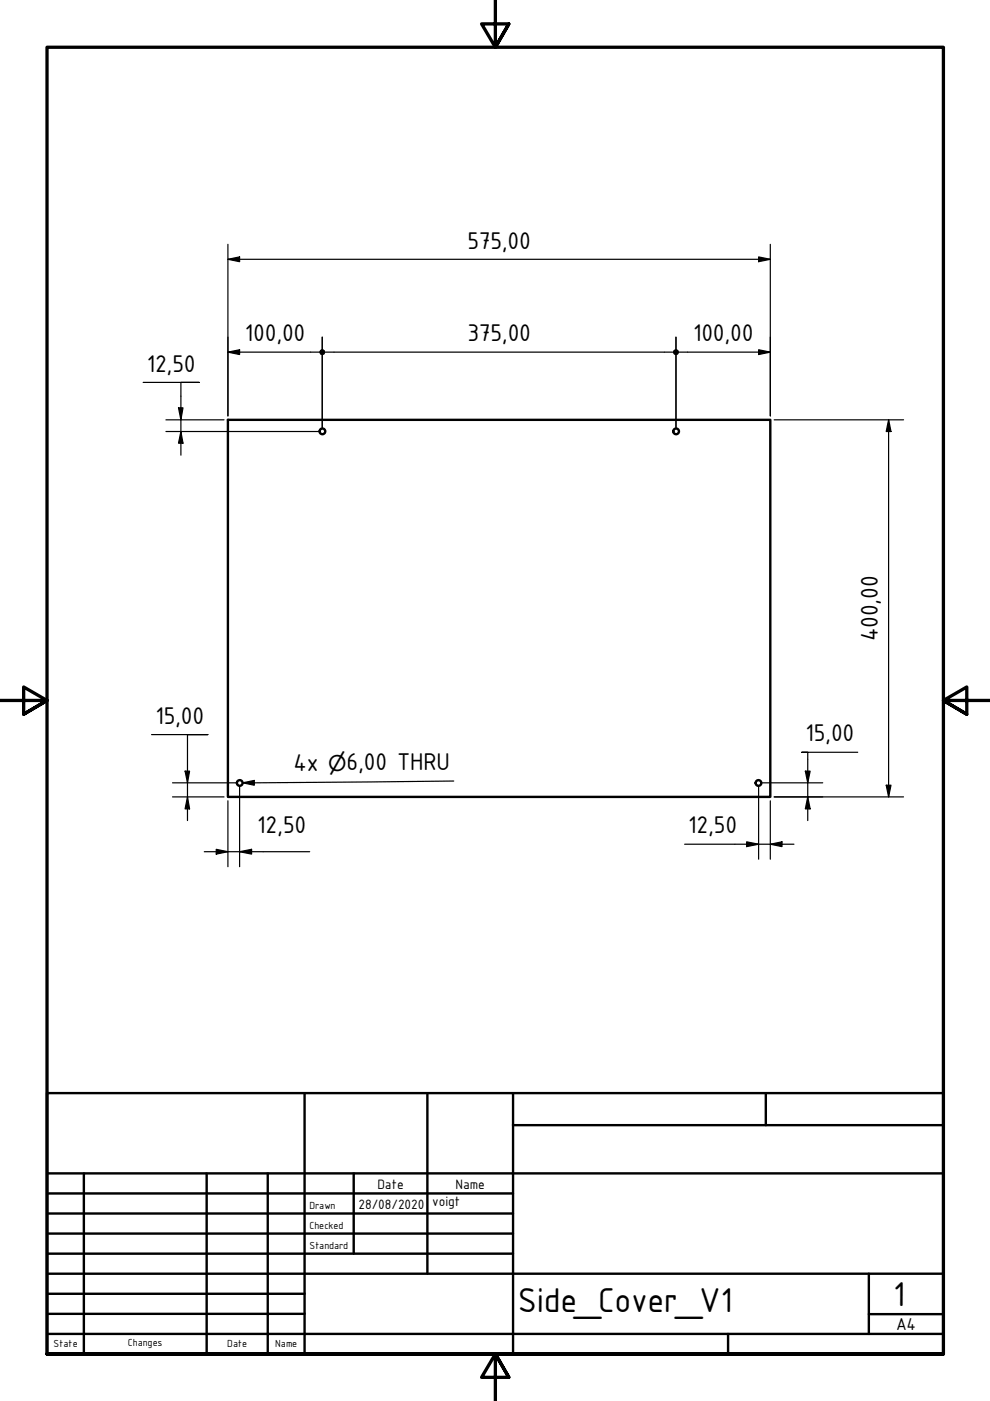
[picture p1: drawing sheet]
<svg xmlns="http://www.w3.org/2000/svg" width="210mm" height="297mm" viewBox="0 0 210 297" stroke-linecap="round" stroke-linejoin="round" font-family="sans-serif">
<!-- layer: Visible (ISO) -->
<g fill="none" stroke="#000" stroke-width=".51">
<path d="M48.3 89h115v80h-115z"/>
<circle cx="68.4" cy="91.5" r=".6"/>
<circle cx="143.4" cy="91.5" r=".6"/>
<circle cx="50.8" cy="166" r=".6"/>
<circle cx="160.8" cy="166" r=".6"/>
</g>
<!-- layer: Border (ISO) -->
<path d="M105 0v10l-2.9-4.9h5.8l-2.9 4.9 2.9-4.9M0 148.5h10l-5-2.8v5.7l5-2.9-5 2.9M210 148.5h-10l5-2.8v5.7l-5-2.9 5 2.9M10 287.1v-277.1h190v277.1h-190h190M107.9 292l-2.9-4.9 2.9 4.9h-5.8l2.9-4.9v9.9" fill="none" stroke="#000" stroke-width=".7"/>
<!-- layer: Title (ISO) -->
<g fill="none" stroke="#000" stroke-width=".51">
<path d="M10 231.8h190v55.3h-190zM64.6 231.8v55.3M90.6 231.8v38.3M108.8 238.6h91.2M108.8 231.8v55.3M162.4 231.8v6.8M10 253h98.8M10 257.3h98.8M10 248.8h190M17.8 248.8v38.3M43.8 248.8v38.3M56.8 248.8v38.3"/>
<path d="M75 248.8v17M10 261.5h98.8M10 265.8h98.8M10 270.1h190M10 274.3h54.6M10 278.6h54.6M184.2 278.6h15.8M184.2 270.1v12.7M10 282.8h190M154.4 282.8v4.3"/>
</g>
<!-- layer: Dimension (ISO) -->
<g fill="none" stroke="#000" stroke-width=".25">
<path d="M48.3 55l2.5-.5v1zM48.3 55h115M48.3 51.8v36.4M160.8 54.5l2.5 .5-2.5 .5zM163.3 51.8v36.4M48.3 74.7l2.5-.5v1zM48.3 74.7h19.4M68.3 71.5v19.2M69 74.7h73.7M143.3 71.5v19.2M144 74.7h19.3M160.8 74.2l2.5 .5-2.5 .5z"/>
<path d="M30.4 81.1h11.8h-3.8v15.4M35.2 89h12.3M35.2 91.5h32.3M37.8 86.5h1l-.4 2.5zM38.4 91.5l.4 2.5h-1zM164.1 89h27.5M188.4 89l.5 2.5h-1zM188.4 89v80M32.1 155.8h12h-4.3v18.2M181.9 159.5h-11.9h1.3v14.5M36.6 169h10.9M36.6 166h13.4"/>
<path d="M39.2 163.5h1l-.4 2.5zM39.8 169l.4 2.5h-1zM48.3 169.8v14M50.8 166.8v17M145.2 179h23.1M158.3 178.5l2.5 .5-2.5 .5zM160.8 166.8v15.4M161.6 166h12.8M163.3 179l2.5-.5v1zM163.3 169.8v12.4M164.1 169h27.5M170.8 163.5h1l-.5 2.5z"/>
<path d="M171.3 169l.5 2.5h-1zM187.9 166.5h1l-.5 2.5zM43.3 180.6h22.4M45.8 180.1l2.5 .5-2.5 .5zM50.8 180.6l2.5-.5v1z"/>
</g>
<g fill="#000">
<path d="M48.3 55l2.5-.5v1z" fill-rule="evenodd"/>
<path d="M160.8 54.5l2.5 .5-2.5 .5z" fill-rule="evenodd"/>
<path d="M48.3 74.7l2.5-.5v1z" fill-rule="evenodd"/>
<path d="M160.8 74.2l2.5 .5-2.5 .5z" fill-rule="evenodd"/>
<path d="M37.8 86.5h1l-.4 2.5z" fill-rule="evenodd"/>
<path d="M38.4 91.5l.4 2.5h-1z" fill-rule="evenodd"/>
<path d="M188.4 89l.5 2.5h-1z" fill-rule="evenodd"/>
<path d="M39.2 163.5h1l-.4 2.5z" fill-rule="evenodd"/>
<path d="M39.8 169l.4 2.5h-1z" fill-rule="evenodd"/>
<path d="M158.3 178.5l2.5 .5-2.5 .5z" fill-rule="evenodd"/>
<path d="M163.3 179l2.5-.5v1z" fill-rule="evenodd"/>
<path d="M170.8 163.5h1l-.5 2.5z" fill-rule="evenodd"/>
<path d="M171.3 169l.5 2.5h-1z" fill-rule="evenodd"/>
<path d="M187.9 166.5h1l-.5 2.5z" fill-rule="evenodd"/>
<path d="M45.8 180.1l2.5 .5-2.5 .5z" fill-rule="evenodd"/>
<path d="M50.8 180.6l2.5-.5v1z" fill-rule="evenodd"/>
<circle cx="68.3" cy="74.7" r=".63"/>
<circle cx="143.3" cy="74.7" r=".63"/>
</g>
<!-- layer: Symbol (ISO) -->
<path d="M51.4 166l2.5-.5v1zM96.2 165.6l-44.8 .4" fill="none" stroke="#000" stroke-width=".25"/>
<path d="M51.4 166l2.5-.5v1z" fill-rule="evenodd" fill="#000"/>
<g font-size="7.9">
<text x="109.8" y="278.2">Side_Cover_V1</text>
<text x="189.4" y="276.8">1</text>
</g>
<g font-size="5.5">
<text x="99.1" y="52.7">575,00</text>
<text x="51.9" y="72.4">100,00</text>
<text x="99.1" y="72.4">375,00</text>
<text x="146.9" y="72.4">100,00</text>
<text x="31.1" y="78.8">12,50</text>
<text x="186.1" y="135.9" transform="rotate(-90 186.1 135.9)">400,00</text>
<text x="33" y="153.5">15,00</text>
<text x="170.8" y="157.2">15,00</text>
<text x="62.2" y="163.4">4x</text>
<text x="73.5" y="163.3">6,00 THRU</text>
<text x="54.5" y="176.5">12,50</text>
<text x="145.9" y="176.7">12,50</text>
</g>
<text font-size="4.6" x="69.6" y="163.4">⌀</text>
<text font-size="3.9" x="190" y="282">A4</text>
<g font-size="3.1">
<text x="76" y="256.3">28/08/2020</text>
<text x="80" y="252">Date</text>
<text x="91.6" y="255.7">voigt</text>
<text x="96.6" y="252">Name</text>
</g>
<g font-size="2.3">
<text x="65.6" y="256.3">Drawn</text>
<text x="65.6" y="260.5">Checked</text>
<text x="65.6" y="264.8">Standard</text>
<text x="11.4" y="285.7">State</text>
<text x="27.1" y="285.4">Changes</text>
<text x="48.2" y="285.7">Date</text>
<text x="58.4" y="285.7">Name</text>
</g>
</svg>
